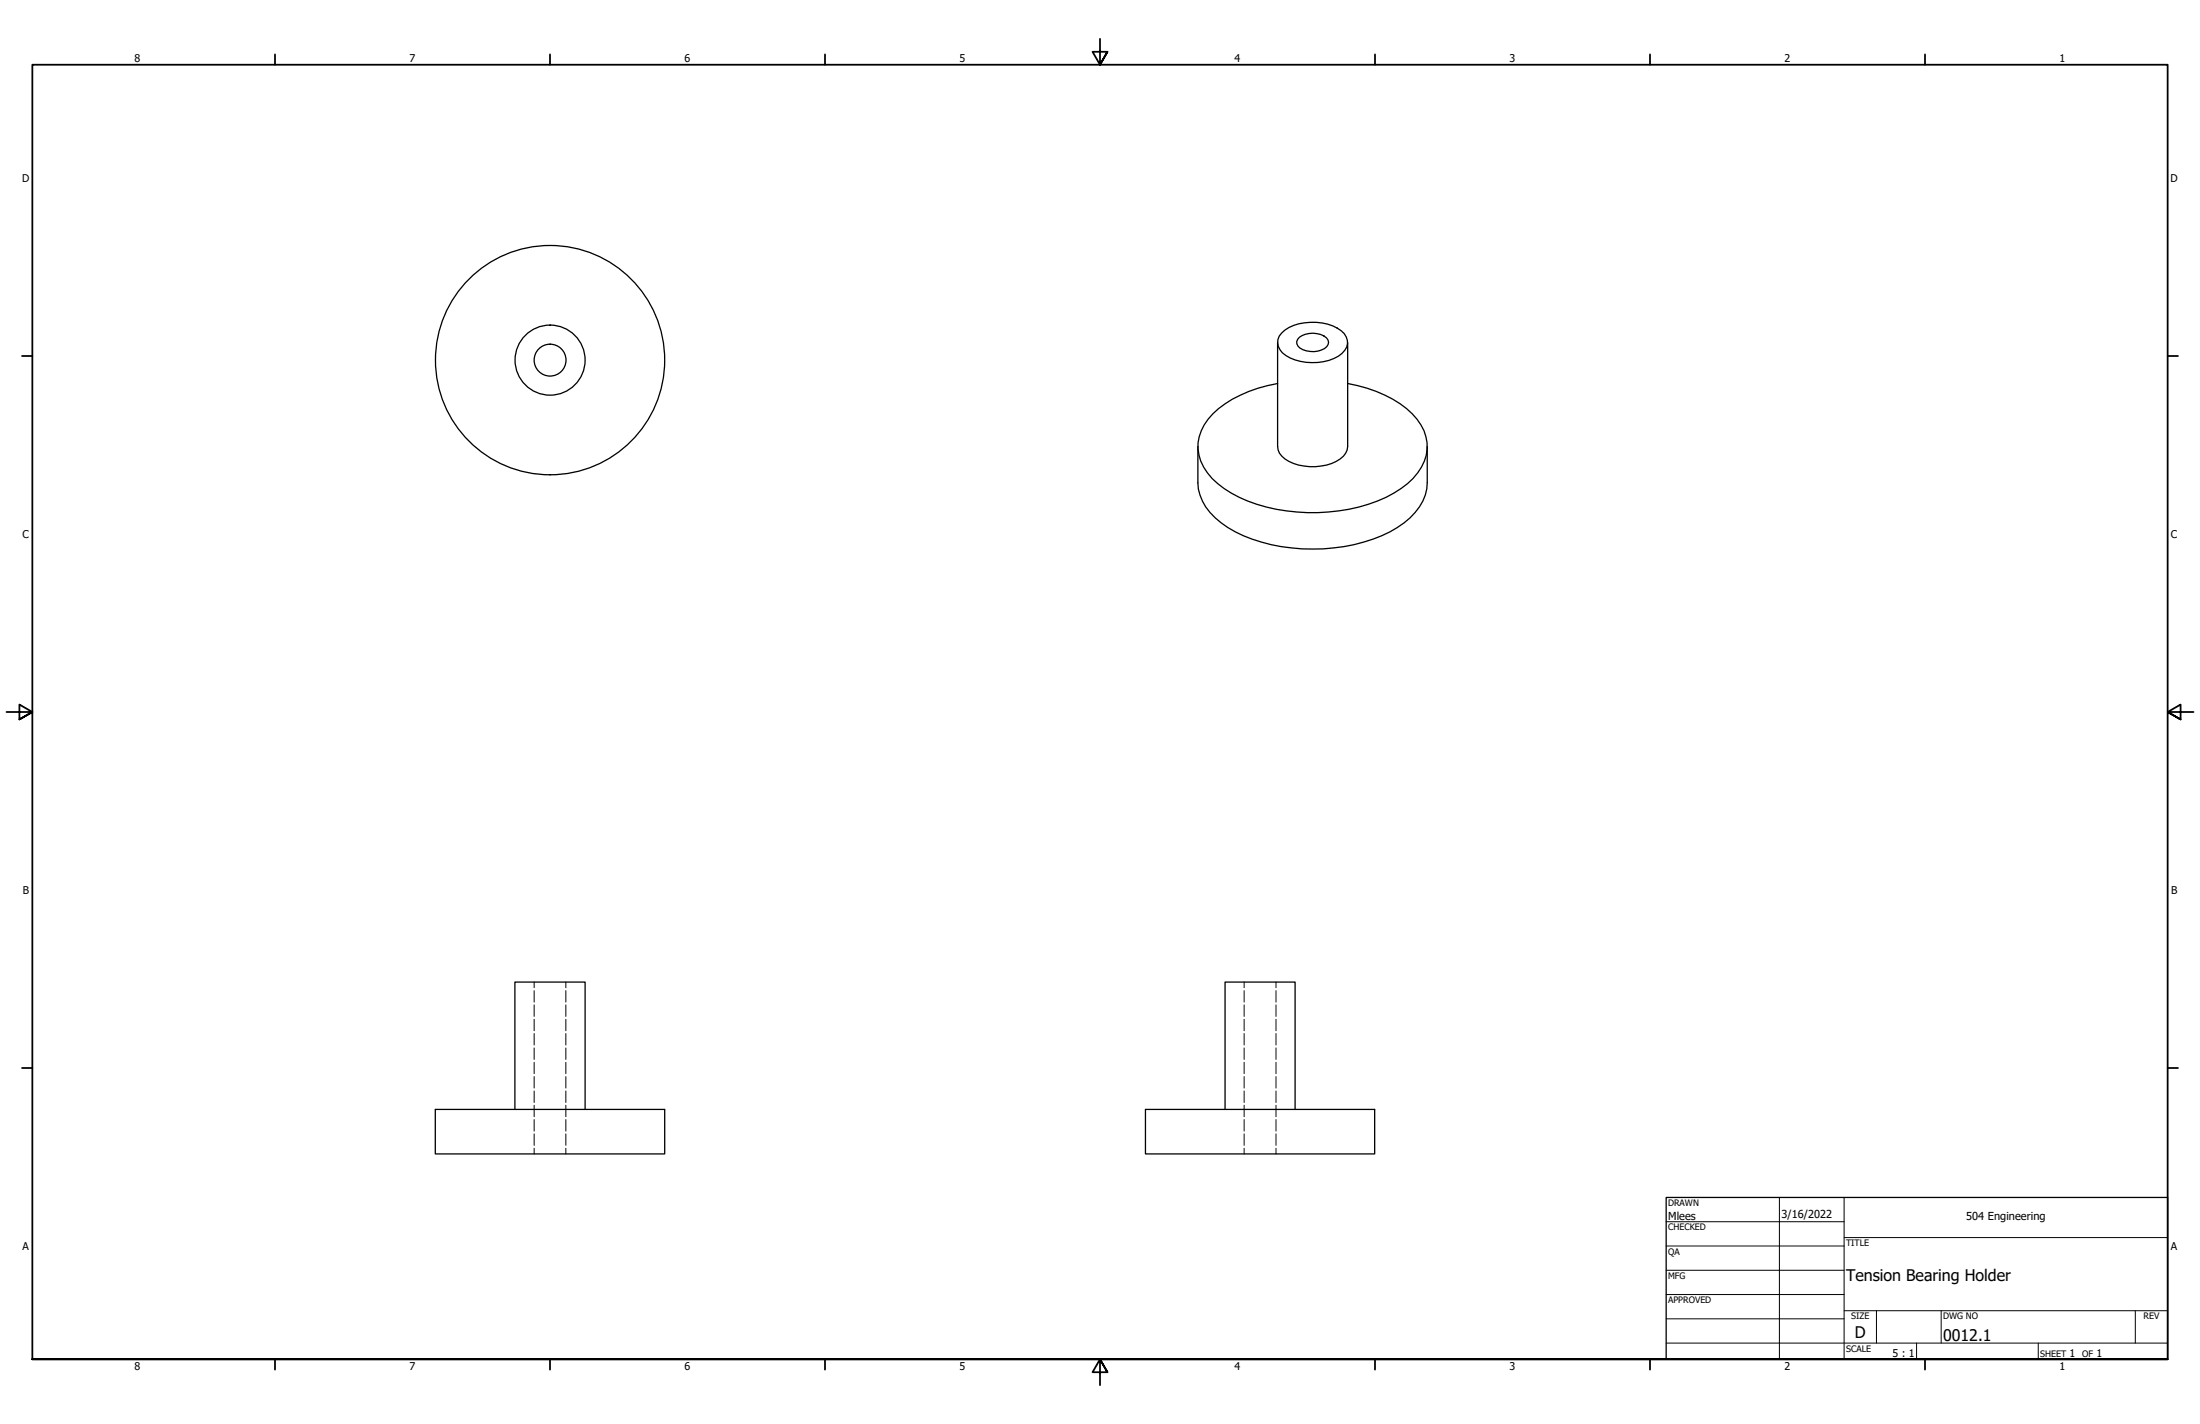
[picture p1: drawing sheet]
<svg xmlns="http://www.w3.org/2000/svg" width="864mm" height="559mm" viewBox="0 0 864 559" stroke-linecap="round" stroke-linejoin="round" font-family="sans-serif">
<!-- layer: Hidden (ANSI) -->
<g fill="none" stroke="#000" stroke-width=".39">
<path d="M209.7 385.4v2.2M209.7 388.7v4.6M209.7 394.3v4.5M209.7 400v4.5M222.1 385.4v2.2M222.1 388.7v4.6M222.1 394.3v4.5M222.1 400v4.5M488.4 385.4v2.2M488.4 388.7v4.6M488.4 394.3v4.5M488.4 400v4.5"/>
<path d="M500.9 385.4v2.2M500.9 388.7v4.6M500.9 394.3v4.5M500.9 400v4.5M209.7 405.6v4.5M209.7 411.2v4.5M209.7 416.9v4.4M222.1 405.6v4.5M222.1 411.2v4.5M222.1 416.9v4.4M488.4 405.6v4.5M488.4 411.2v4.5"/>
<path d="M488.4 416.9v4.4M500.9 405.6v4.5M500.9 411.2v4.5M500.9 416.9v4.4M209.7 422.5v4.5M209.7 428.1v4.5M209.7 433.7v4.5M209.7 439.4v4.5M222.1 422.5v4.5M222.1 428.1v4.5M222.1 433.7v4.5M222.1 439.4v4.5"/>
<path d="M488.4 422.5v4.5M488.4 428.1v4.5M488.4 433.7v4.5M488.4 439.4v4.5M500.9 422.5v4.5M500.9 428.1v4.5M500.9 433.7v4.5M500.9 439.4v4.5M209.7 444.9v4.6M209.7 450.6v2.2M222.1 444.9v4.6M222.1 450.6v2.2"/>
<path d="M488.4 444.9v4.6M488.4 450.6v2.2M500.9 444.9v4.6M500.9 450.6v2.2"/>
</g>
<!-- layer: Visible (ANSI) -->
<g fill="none" stroke="#000" stroke-width=".51">
<path d="M501.5 134.4v40.8a8 8 0 0 0 6.2 6.7 21.2 21.2 0 0 0 18.4-1.8 6.3 6.3 0 0 0 2.9-4.9v-40.8M503.1 130.7a18.5 18.5 0 0 1 15.9-4 12.6 12.6 0 0 1 9.4 5.5 5.8 5.8 0 0 1-3 7.6 21.3 21.3 0 0 1-20.6-.3 5.6 5.6 0 0 1-1.7-8.8zM510.1 132.3a9.1 9.1 0 0 1 10.5 .2 2.86 2.86 0 0 1 .6 3 2.86 2.86 0 0 1-2.5 1.9 9 9 0 0 1-9.2-1.6 2.38 2.38 0 0 1 .6-3.5zM501.5 150.5a48.8 48.8 0 0 0-25.4 11.9 16.8 16.8 0 0 0-3.6 20.9 32.8 32.8 0 0 0 17.2 13.3 72.4 72.4 0 0 0 54.4-1.5 29.1 29.1 0 0 0 15-14.1 16.9 16.9 0 0 0-4.7-18.6 48.3 48.3 0 0 0-25.4-11.9M470.2 175.2v14.3a20.2 20.2 0 0 0 9.2 15.7 58 58 0 0 0 31.7 10.2 65.7 65.7 0 0 0 37.4-8.4 21.8 21.8 0 0 0 11.8-17.5v-14.3M170.9 435.4h90v17.4h-90zM202.1 435.4v-50h27.6v50M449.6 435.4h90v17.4h-90zM480.9 435.4v-50h27.5v50"/>
<circle cx="215.9" cy="141.3" r="6.3"/>
<circle cx="215.9" cy="141.3" r="13.7"/>
<circle cx="215.9" cy="141.3" r="45"/>
</g>
<!-- layer: Border (ANSI) -->
<g fill="none" stroke="#000" stroke-width=".7">
<path d="M431.8 15.2v10.2l-2.9-5.1h5.8l-2.9 5.1 2.9-5.1M107.9 21.3v4.1M215.9 21.3v4.1M323.8 21.3v4.1M539.8 21.3v4.1M647.7 21.3v4.1M755.6 21.3v4.1M8.6 139.7h4.1M850.9 139.7h4.1M2.5 279.4h10.2l-5.1-2.9v5.8l5.1-2.9-5.1 2.9M861.1 279.4h-10.2l5.1-2.9v5.8l-5.1-2.9 5.1 2.9M8.6 419.1h4.1"/>
<path d="M850.9 419.1h4.1M12.7 533.4v-508h838.2v508h-838.2h838.2M107.9 533.4v4.1M215.9 533.4v4.1M323.8 533.4v4.1M434.7 538.5l-2.9-5.1 2.9 5.1h-5.8l2.9-5.1v10.2M539.8 533.4v4.1M647.7 533.4v4.1M755.6 533.4v4.1"/>
</g>
<!-- layer: Title (ANSI) -->
<g fill="none" stroke="#000" stroke-width=".39">
<path d="M654 479.4h69.9M698.5 469.9v63.5M723.9 469.9v63.5M654 488.9h69.9M654 498.5h69.9M723.9 485.6h127M654 508h69.9M654 517.5h69.9M723.9 514.3h127M736.6 514.3v12.7M762 514.3v12.7M838.2 514.3v12.7"/>
<path d="M654 527h196.9M752.3 527v6.4M800.1 527v6.4"/>
</g>
<path d="M654 469.9h196.9v63.5h-196.9z" fill="none" stroke="#000" stroke-width=".51"/>
<g font-size="6.3">
<text x="724.7" y="502.8">Tension Bearing Holder</text>
<text x="728.1" y="524.9">D</text>
<text x="762.8" y="526.2">0012.1</text>
</g>
<g font-size="4.3">
<text x="654.8" y="478.6">Mlees</text>
<text x="699.3" y="478">3/16/2022</text>
<text x="771.8" y="478.9">504 Engineering</text>
</g>
<g font-size="4.2">
<text x="52.8" y="24.4">8</text>
<text x="160.8" y="24.4">7</text>
<text x="268.7" y="24.4">6</text>
<text x="376.7" y="24.4">5</text>
<text x="484.6" y="24.4">4</text>
<text x="592.6" y="24.4">3</text>
<text x="700.5" y="24.4">2</text>
<text x="808.5" y="24.4">1</text>
<text x="8.8" y="71.4">D</text>
<text x="852" y="71.4">D</text>
<text x="8.9" y="211.1">C</text>
<text x="852.2" y="211.1">C</text>
<text x="9" y="350.8">B</text>
<text x="852.2" y="350.8">B</text>
<text x="8.9" y="490.5">A</text>
<text x="852.2" y="490.5">A</text>
<text x="742.9" y="532.6">5 : 1</text>
<text x="812.4" y="532.6">1</text>
<text x="823" y="532.6">1</text>
<text x="52.8" y="537.5">8</text>
<text x="160.8" y="537.5">7</text>
<text x="268.7" y="537.5">6</text>
<text x="376.7" y="537.5">5</text>
<text x="484.6" y="537.5">4</text>
<text x="592.6" y="537.5">3</text>
<text x="700.5" y="537.5">2</text>
<text x="808.5" y="537.5">1</text>
</g>
<g font-size="3.5">
<text x="654.8" y="473.2">DRAWN</text>
<text x="654.8" y="482.8">CHECKED</text>
<text x="724.7" y="488.9">TITLE</text>
<text x="654.8" y="492.3">QA</text>
<text x="654.8" y="501.8">MFG</text>
<text x="654.8" y="511.4">APPROVED</text>
<text x="726.7" y="517.7">SIZE</text>
<text x="762.8" y="517.7">DWG NO</text>
<text x="841.4" y="517.7">REV</text>
<text x="724.7" y="530.4">SCALE</text>
<text x="800.9" y="532.6">SHEET</text>
<text x="817.4" y="532.6">OF</text>
</g>
</svg>
